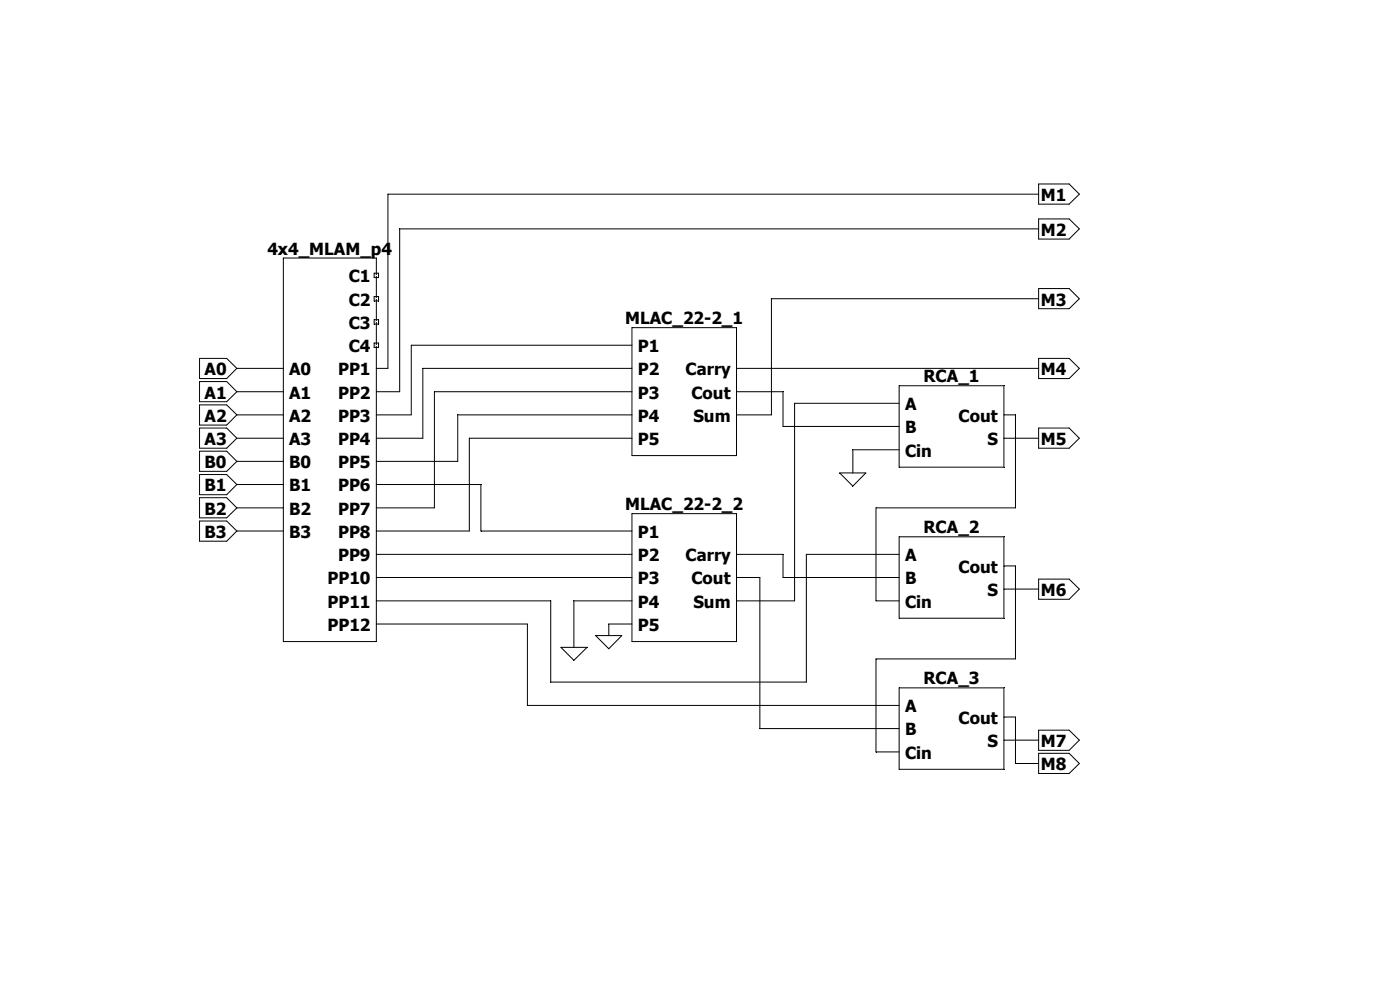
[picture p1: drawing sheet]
<svg xmlns="http://www.w3.org/2000/svg" width="297mm" height="210mm" viewBox="0 0 297 210" stroke-linecap="round" stroke-linejoin="round" font-family="sans-serif">
<path d="M60.1 54.7h19.7v81.4h-19.7zM79.4 58h.9v.9h-.9z" fill="none" stroke="#000" stroke-width=".21"/>
<path d="M79.4 62.9h.9v.9h-.9z" fill="none" stroke="#000" stroke-width=".21"/>
<path d="M79.4 67.8h.9v.9h-.9z" fill="none" stroke="#000" stroke-width=".21"/>
<path d="M79.4 72.8h.9v.9h-.9z" fill="none" stroke="#000" stroke-width=".21"/>
<g fill="none" stroke="#000" stroke-width=".21">
<path d="M220.3 39h6.5l2.2 2.2-2.2 2.1h-6.5zM220.3 46.4h6.5l2.2 2.2-2.2 2.1h-6.5zM220.3 41.2h-138v36.9h-2.5M220.3 48.6h-135.5v34.5h-5M42.3 76h5.8l2.1 2.1-2.1 2.2h-5.8zM50.2 78.1h9.9M134.1 69.5h22.2v27.1h-22.2zM134.1 73.2h-46.9v14.8h-7.4M134.1 78.1h-44.4v14.9h-9.9M156.3 78.1h64M220.3 61.2h6.5l2.2 2.2-2.2 2.1h-6.5zM220.3 76h6.5l2.2 2.1-2.2 2.2h-6.5z"/>
<path d="M220.3 63.4h-56.6v24.6h-7.4M42.3 90.8h5.8l2.1 2.2-2.1 2.1h-5.8zM42.3 80.9h5.8l2.1 2.2-2.1 2.1h-5.8zM42.3 85.9h5.8l2.1 2.1-2.1 2.2h-5.8zM42.3 95.7h5.8l2.1 2.2-2.1 2.1h-5.8zM50.2 83.1h9.9M50.2 88h9.9M50.2 93h9.9M50.2 97.9h9.9M134.1 83.1h-41.9v24.6h-12.4M134.1 88h-37v9.9h-17.3M134.1 93h-34.5v19.6h-19.8"/>
<path d="M156.3 83.1h9.8v7.4h24.7M190.8 81.8h22.2v17.3h-22.2zM190.8 85.6h-22.2v41.9h-12.3M190.8 95.4h-9.9v4.9M213 88h2.4v19.7h-29.6v19.8h5M213 93h7.3M220.3 90.8h6.5l2.2 2.2-2.2 2.1h-6.5zM42.3 100.7h5.8l2.1 2.1-2.1 2.1h-5.8zM42.3 105.6h5.8l2.1 2.1-2.1 2.2h-5.8zM42.3 110.5h5.8l2.1 2.1-2.1 2.2h-5.8zM50.2 102.8h9.9M50.2 107.7h9.9"/>
<path d="M50.2 112.6h9.9M79.8 102.8h22.2v9.8h32.1M79.8 117.6h54.3M134.1 109h22.2v27.1h-22.2zM156.3 117.6h9.8v4.9h24.7M178.1 100.3h5.6l-2.8 2.8zM190.8 113.9h22.2v17.2h-22.2zM190.8 117.6h-19.7v27.1h-54.3v-17.2h-37M79.8 122.5h54.3M79.8 132.4h32.1v17.2h78.9M119 137.3h5.5l-2.7 2.8zM126.4 134.8h5.5l-2.7 2.8z"/>
<path d="M134.1 127.5h-12.3v9.8M134.1 132.4h-4.9v2.4M156.3 122.5h4.9v32.1h29.6M213 120.1h2.4v19.7h-29.6v19.7h5M213 125h7.3M220.3 122.9h6.5l2.2 2.1-2.2 2.1h-6.5zM190.8 145.9h22.2v17.3h-22.2zM213 152.1h2.4v9.9h4.9M213 157h7.3M220.3 154.9h6.5l2.2 2.1-2.2 2.2h-6.5zM220.3 159.8h6.5l2.2 2.2-2.2 2.1h-6.5z"/>
</g>
<g font-size="3.5">
<text x="220.8" y="42.6">M1</text>
<text x="220.8" y="50">M2</text>
<text x="56.7" y="54">4x4_MLAM_p4</text>
<text x="74" y="59.9">C1</text>
<text x="74" y="64.8">C2</text>
<text x="220.8" y="64.8">M3</text>
<text x="74" y="69.7">C3</text>
<text x="132.6" y="68.8">MLAC_22-2_1</text>
<text x="74" y="74.7">C4</text>
<text x="135.3" y="74.7">P1</text>
<text x="43.4" y="79.6">A0</text>
<text x="61.3" y="79.6">A0</text>
<text x="71.7" y="79.6">PP1</text>
<text x="135.3" y="79.6">P2</text>
<text x="145.5" y="79.6">Carry</text>
<text x="195.9" y="81.1">RCA_1</text>
<text x="220.8" y="79.6">M4</text>
<text x="43.4" y="84.5">A1</text>
<text x="43.4" y="89.5">A2</text>
<text x="61.3" y="84.5">A1</text>
<text x="61.3" y="89.5">A2</text>
<text x="71.7" y="84.5">PP2</text>
<text x="71.7" y="89.5">PP3</text>
<text x="135.3" y="84.5">P3</text>
<text x="135.3" y="89.5">P4</text>
<text x="146.7" y="84.5">Cout</text>
<text x="147.1" y="89.5">Sum</text>
<text x="192" y="87">A</text>
<text x="203.4" y="89.5">Cout</text>
<text x="43.4" y="94.4">A3</text>
<text x="61.3" y="94.4">A3</text>
<text x="71.7" y="94.4">PP4</text>
<text x="135.3" y="94.4">P5</text>
<text x="192" y="91.9">B</text>
<text x="209.5" y="94.4">S</text>
<text x="220.8" y="94.4">M5</text>
<text x="43.4" y="99.3">B0</text>
<text x="61.3" y="99.3">B0</text>
<text x="71.7" y="99.3">PP5</text>
<text x="192" y="96.9">Cin</text>
<text x="43.4" y="104.2">B1</text>
<text x="61.3" y="104.2">B1</text>
<text x="71.7" y="104.2">PP6</text>
<text x="43.4" y="109.2">B2</text>
<text x="61.3" y="109.2">B2</text>
<text x="71.7" y="109.2">PP7</text>
<text x="132.6" y="108.2">MLAC_22-2_2</text>
<text x="195.9" y="113.2">RCA_2</text>
<text x="43.4" y="114.1">B3</text>
<text x="61.3" y="114.1">B3</text>
<text x="71.7" y="114.1">PP8</text>
<text x="71.7" y="119">PP9</text>
<text x="135.3" y="114.1">P1</text>
<text x="135.3" y="119">P2</text>
<text x="145.5" y="119">Carry</text>
<text x="192" y="119">A</text>
<text x="69.5" y="124">PP10</text>
<text x="135.3" y="124">P3</text>
<text x="146.7" y="124">Cout</text>
<text x="192" y="124">B</text>
<text x="203.4" y="121.5">Cout</text>
<text x="69.5" y="128.9">PP11</text>
<text x="135.3" y="128.9">P4</text>
<text x="147.1" y="128.9">Sum</text>
<text x="192" y="128.9">Cin</text>
<text x="209.5" y="126.4">S</text>
<text x="220.8" y="126.4">M6</text>
<text x="69.5" y="133.8">PP12</text>
<text x="135.3" y="133.8">P5</text>
<text x="195.9" y="145.2">RCA_3</text>
<text x="192" y="151.1">A</text>
<text x="192" y="156">B</text>
<text x="203.4" y="153.5">Cout</text>
<text x="192" y="161">Cin</text>
<text x="209.5" y="158.5">S</text>
<text x="220.8" y="158.5">M7</text>
<text x="220.8" y="163.4">M8</text>
</g>
</svg>
